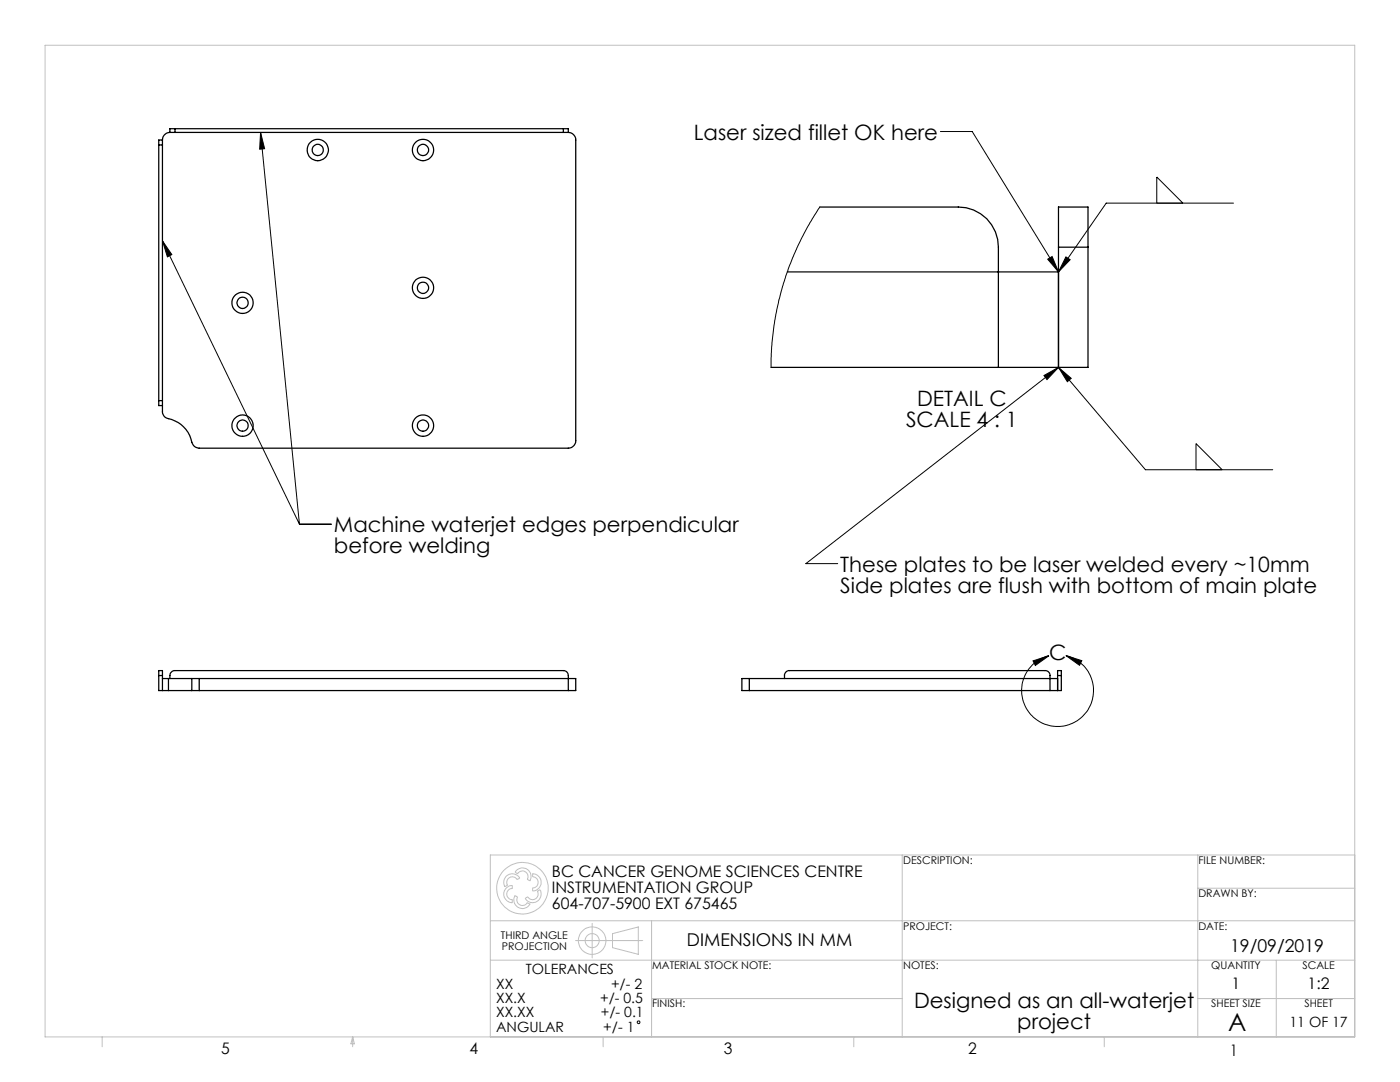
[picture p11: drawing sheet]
<svg xmlns="http://www.w3.org/2000/svg" width="279mm" height="216mm" viewBox="0 0 279 216" stroke-linecap="round" stroke-linejoin="round" font-family="sans-serif">
<g fill="none" stroke="#000" stroke-width=".2">
<path d="M52 26.4l7.8 78.2M52 26.4l.8 3.3-1 .1zM187.7 26.2h6.3l17.2 28.1M32.4 48l1.9 2.8-.9 .5zM32.4 48l27.4 56.6M163.6 41.3l-1.9 3.1-2.4 4.6-1.7 3.8-1.2 3.8-.9 3.2-1 5-.5 4.6-.1 3.9M209.1 51.7l.9-.5 1.2 3.1zM212.7 51.3l.9 .5-2.4 2.5zM230.9 40.5v-5.2l5.2 5.2M246.2 40.5h-25.4l-9.6 13.8M208.4 74.9l2.8-1.6-2.2 2.4zM211.2 73.3l2.6 2.2-.8 .7z"/>
<path d="M211.2 73.3l17.4 20.4h25.4M211.2 73.3l-50.4 39.2h6.4M238.7 93.7v-5.2l5.2 5.2M59.8 104.6h6.3M206.2 131.9l3.1-1.1-2.7 2zM212.7 130.8a7.2 7.2 0 0 1 4.3 11 7.2 7.2 0 0 1-11.8 .1 7.2 7.2 0 0 1 4.1-11.1M212.7 130.8l3.2 1-.5 1z"/>
<circle cx="127.4" cy="204" r=".27"/>
</g>
<g fill="none" stroke="#c0c0c0" stroke-width=".2">
<path d="M9 9h261.4v197.9h-261.4zM101 174.9a1.61 1.61 0 0 1 2.6 .4l-.3 .2a1.18 1.18 0 0 0-1.6-.4 1.18 1.18 0 0 0-.5 1.5l-.3 .3a1.34 1.34 0 0 1 .1-2zM101.1 177.1l.3-.2a.53 .53 0 0 1 .8-.1v.4a1.2 1.2 0 0 0-1.1 1.2 1.2 1.2 0 0 0 1.1 1.2v.4a1.54 1.54 0 0 1-1.6-2.1zM102.8 178.8l.4 .2a1.21 1.21 0 0 0 .5 1.5 1.21 1.21 0 0 0 1.6-.3l.4 .2a1.71 1.71 0 0 1-2.3 .7 1.71 1.71 0 0 1-.6-2.3zM102.9 173.8a1.68 1.68 0 0 1 2.3-.3 1.68 1.68 0 0 1 .5 2.2l-.4-.2a1.18 1.18 0 0 0-.5-1.6 1.18 1.18 0 0 0-1.6 .4l-.4-.2zM104.9 179.2l.3-.2a1.17 1.17 0 0 0 1.5 .4 1.17 1.17 0 0 0 .7-1.3l-.1-.3 .4-.2a1.56 1.56 0 0 1-.8 2.4 1.5 1.5 0 0 1-2-.8zM106.3 174.4a1.65 1.65 0 0 1 1.6 1.1 1.65 1.65 0 0 1-.5 1.8l-.3 .3a.56 .56 0 0 1-.8 .1v-.4a1.2 1.2 0 0 0 1.1-1.2 1.2 1.2 0 0 0-1.1-1.2zM180.1 170.6v36.3M239 177.2h31.4M239 170.6v36.3M270.4 170.6h-172.5v36.3M97.9 183.7h172.5"/>
<path d="M97.9 191.6h172.5M114.9 187.7h13.4M118.2 184.3v6.8M122.2 186.3l5.2-1.3v5.4l-5.2-1.3zM130 199.2h50.1M130 183.7v23.2M239 199.2h31.4M254.7 191.6v15.3M20.4 206.9v2M70.4 206.9v2M70.4 206.9l.3 1.4h-.7zM120.4 206.9v2"/>
<path d="M170.4 206.9v2M220.4 206.9v2"/>
<circle cx="104.3" cy="177.2" r="5.2"/>
<circle cx="118.2" cy="187.7" r="2.73"/>
<circle cx="118.2" cy="187.7" r="1.4"/>
</g>
<g fill="#000">
<path d="M52 26.4l.8 3.3-1 .1zM32.4 48l1.9 2.8-.9 .5zM208.4 74.9l2.8-1.6-2.2 2.4zM209.1 51.7l.9-.5 1.2 3.1zM212.7 51.3l.9 .5-2.4 2.5zM211.2 73.3l2.6 2.2-.8 .7z"/>
<path d="M206.2 131.9l3.1-1.1-2.7 2zM212.7 130.8l3.2 1-.5 1z"/>
</g>
<g fill="none" stroke="#000" stroke-width=".25">
<path d="M31.7 28.9v51M31.7 28.9h.7M32.4 27.9h-.7v1M32.4 27.9v1M32.4 28.9v51M33.9 26.4h1M33.9 26.4a1.51 1.51 0 0 0-1.5 1.5M34.9 25.7h-1v.7M34.9 26.4h77.5M34.9 25.7v.7M34.9 25.7h77.5M112.4 26.4h1"/>
<path d="M112.4 25.7h1v.7M112.4 25.7v.7M113.4 26.4a1.51 1.51 0 0 1 1.5 1.5v60a1.51 1.51 0 0 1-1.5 1.5h-73.6a1.78 1.78 0 0 1-1.7-1.8 6.3 6.3 0 0 0-5-4.2l-.5-.6a2.62 2.62 0 0 1-.2-1.9M157.1 54.3h54.1M163.6 41.3h27.6a8 8 0 0 1 8 8v24M211.2 49.3v-8h5.9v8M211.2 49.3h5.9M211.2 49.3v24M217.1 49.3v24h-5.9M31.7 79.9v1h.7M31.7 79.9h.7M32.4 79.9v1"/>
<path d="M153.9 73.3h45.3M199.2 73.3h12M31.7 134.8v-1h.7v1M31.7 134.8v3h.7M31.7 134.8h.7M32.4 137.8h1.2M32.4 135.4h1.2M32.4 134.8v3M33.6 137.8h4.7M33.6 135.4h4.7M33.6 135.4v2.4M33.9 135.4a1.21 1.21 0 0 1 .8-1.6h77.7a.96 .96 0 0 1 1 1v3"/>
<path d="M38.3 137.8h1.5M38.3 135.4h1.5M38.3 135.4v2.4M39.8 135.4h75.1v2.4h-1.5M39.8 137.8h73.6M39.8 135.4v2.4M149.5 135.4h61.6M149.5 135.4h-1.4v2.4h1.4M149.5 137.8h60M149.5 135.4v2.4M156.6 135.4a1.21 1.21 0 0 1 .8-1.6h51.2a.96 .96 0 0 1 .9 1v3M209.5 137.8h1.6"/>
<path d="M211.1 134.8v-1h.7v1M211.1 134.8h.7M211.1 134.8v3M211.8 134.8v3h-.7"/>
<circle cx="63.4" cy="29.9" r="2.13"/>
<circle cx="63.4" cy="29.9" r="1.12"/>
<circle cx="84.4" cy="29.9" r="1.12"/>
<circle cx="84.4" cy="29.9" r="2.13"/>
<circle cx="84.4" cy="57.4" r="1.12"/>
<circle cx="84.4" cy="57.4" r="2.12"/>
<circle cx="48.4" cy="60.4" r="2.12"/>
<circle cx="48.4" cy="60.4" r="1.12"/>
<circle cx="48.4" cy="84.9" r="2.13"/>
<circle cx="48.4" cy="84.9" r="1.12"/>
<circle cx="84.4" cy="84.9" r="1.12"/>
<circle cx="84.4" cy="84.9" r="2.13"/>
</g>
<text font-size="4.9" x="245.1" y="205.7">A</text>
<g font-size="4.2">
<text x="138.5" y="27.8">Laser sized fillet OK here</text>
<text x="183" y="81.1">DETAIL C</text>
<text x="180.8" y="85.3">SCALE 4 : 1</text>
<text x="66.6" y="106.2">Machine waterjet edges perpendicular</text>
<text x="66.6" y="110.4">before welding</text>
<text x="167.7" y="114.1">These plates to be laser welded every ~10mm</text>
<text x="167.7" y="118.2">Side plates are flush with bottom of main plate</text>
<text x="209.4" y="131.8">C</text>
<text x="182.4" y="201.2">Designed as an all-waterjet</text>
<text x="203" y="205.3">project</text>
</g>
<g font-size="3.5">
<text x="137.1" y="188.9">DIMENSIONS IN MM</text>
<text x="245.5" y="189.9">19/09/2019</text>
</g>
<g font-size="3.2">
<text x="110.1" y="175">BC CANCER GENOME SCIENCES CENTRE</text>
<text x="110.1" y="178.1">INSTRUMENTATION GROUP</text>
<text x="110.1" y="181.3">604-707-5900 EXT 675465</text>
<text x="245.8" y="197.3">1</text>
<text x="261" y="197.3">1:2</text>
<text x="44.2" y="210.4">5</text>
<text x="93.7" y="210.4">4</text>
<text x="144.5" y="210.3">3</text>
<text x="193.2" y="210.3">2</text>
<text x="245.4" y="210.6">1</text>
</g>
<g font-size="2.8">
<text x="99" y="197.4">XX</text>
<text x="105" y="194.4">TOLERANCES</text>
<text x="122" y="197.4">+/- 2</text>
<text x="99" y="200.2">XX.X</text>
<text x="99" y="203">XX.XX</text>
<text x="119.8" y="200.2">+/- 0.5</text>
<text x="119.9" y="203">+/- 0.1</text>
<text x="99" y="205.8">ANGULAR</text>
<text x="120.4" y="205.8">+/- 1</text>
<text x="257.3" y="204.8">11 OF 17</text>
</g>
<g font-size="2.1">
<text x="180.3" y="172.4">DESCRIPTION:</text>
<text x="239.2" y="172.4">FILE NUMBER:</text>
<text x="239.2" y="179">DRAWN BY:</text>
<text x="180.3" y="185.5">PROJECT:</text>
<text x="239.2" y="185.5">DATE:</text>
<text x="100" y="187.4">THIRD ANGLE</text>
<text x="100.1" y="189.5">PROJECTION</text>
<text x="130.1" y="193.4">MATERIAL STOCK NOTE:</text>
<text x="180.3" y="193.4">NOTES:</text>
<text x="241.7" y="193.4">QUANTITY</text>
<text x="259.9" y="193.4">SCALE</text>
<text x="130.1" y="201">FINISH:</text>
<text x="241.7" y="201">SHEET SIZE</text>
<text x="260.3" y="201">SHEET</text>
</g>
</svg>
